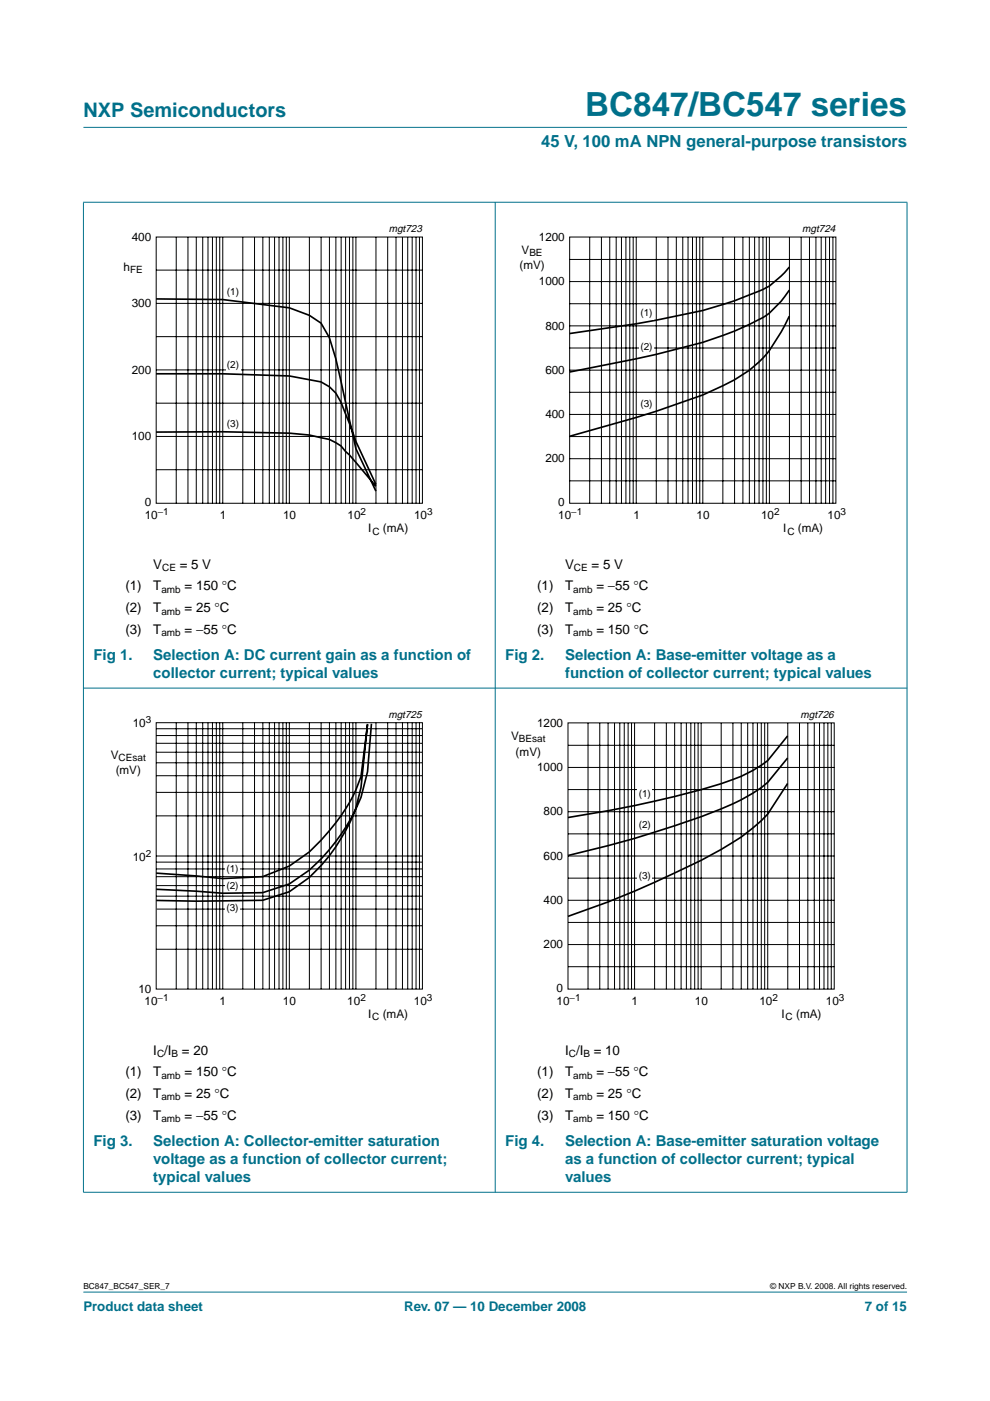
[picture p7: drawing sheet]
<svg xmlns="http://www.w3.org/2000/svg" width="210mm" height="297mm" viewBox="0 0 210 297" stroke-linecap="round" stroke-linejoin="round" font-family="sans-serif">
<g fill="#00708a" stroke="#00708a" stroke-width=".21">
<path d="M17.7 273.9h174.6z"/>
<path d="M17.7 27h174.6z"/>
<path d="M17.7 42.9v209.8z"/>
<path d="M105 42.8v210z"/>
<path d="M192.3 42.9v209.8z"/>
<path d="M17.6 42.9h174.8z"/>
<path d="M17.6 145.9h174.8z"/>
<path d="M17.6 252.8h174.8z"/>
</g>
<g fill="none" stroke="#000" stroke-width=".21">
<path d="M33.1 50.3h56.5v56.4h-56.5zM33.1 57.3h56.5M37.4 50.3v56.4M39.9 50.3v56.4M41.6 50.3v56.4M43 50.3v56.4M44.1 50.3v56.4M45 50.3v56.4M45.9 50.3v56.4M46.6 50.3v56.4M47.2 50.3v56.4M51.5 50.3v56.4"/>
<path d="M54 50.3v56.4M55.7 50.3v56.4M57.1 50.3v56.4M58.2 50.3v56.4M59.2 50.3v56.4M60 50.3v56.4M60.7 50.3v56.4M61.3 50.3v56.4M65.6 50.3v56.4M68.1 50.3v56.4M69.8 50.3v56.4M71.2 50.3v56.4"/>
<path d="M72.3 50.3v56.4M73.3 50.3v56.4M74.1 50.3v56.4M74.8 50.3v56.4M75.5 50.3v56.4M79.7 50.3v56.4M82.2 50.3v56.4M84 50.3v56.4M85.3 50.3v56.4M86.4 50.3v56.4M87.4 50.3v56.4M88.2 50.3v56.4"/>
<path d="M88.9 50.3v56.4M33.1 78.4h56.5M33.1 71.4h56.5M33.1 64.3h56.5M33.1 99.6h56.5M33.1 92.5h56.5M33.1 85.5h56.5"/>
</g>
<g fill="#fff">
<path d="M47.9 60.8h3v2.6h-3z"/>
<path d="M47.9 76.3h3v2.6h-3z"/>
<path d="M47.9 88.6h3v2.6h-3z"/>
</g>
<path d="M167.4 56.6a19 19 0 0 1-5.7 4.8l-.8 .3a86.1 86.1 0 0 1-21.8 6.2l-4.2 .8-14.1 2M33.1 79.2h14.1l14.1 .5 6.8 1.3 1.7 1 1.4 1.4 1.1 1.9 3.2 8.3 4.2 9.1M33.1 63.4l14.1 .1 14.1 1.8 4.3 1.6 2.5 1.6 1.7 3.1 1.4 4.5 4.3 19 4.2 9M167.4 61.5a19.7 19.7 0 0 1-5.7 5.8 68.8 68.8 0 0 1-12.7 5.3l-9.9 2.5-18.3 3.8M167.4 67a39.6 39.6 0 0 1-5.7 8.9 25.6 25.6 0 0 1-8.4 5.9l-4.3 1.9-9.9 3.5-18.3 5.3M33.1 91.6l14.1-.1 14.1 .3 4.3 .4 2.5 .6a7.4 7.4 0 0 1 5.2 2.9l.8 .7 5.6 6.7" fill="none" stroke="#000" stroke-width=".35"/>
<path d="M20.4 47.4h81.8v66.3h-81.8z" fill="none" stroke="#fff" stroke-width=".21"/>
<g fill="none" stroke="#000" stroke-width=".21">
<path d="M120.8 50.3h56.4v56.4h-56.4zM120.8 55h56.4M120.8 59.7h56.4M125 50.3v56.4M127.5 50.3v56.4M129.3 50.3v56.4M130.6 50.3v56.4M131.8 50.3v56.4M132.7 50.3v56.4M133.5 50.3v56.4M134.3 50.3v56.4M134.9 50.3v56.4"/>
<path d="M139.1 50.3v56.4M141.6 50.3v56.4M143.4 50.3v56.4M144.8 50.3v56.4M145.9 50.3v56.4M146.8 50.3v56.4M147.6 50.3v56.4M148.4 50.3v56.4M149 50.3v56.4M153.3 50.3v56.4M155.7 50.3v56.4M157.5 50.3v56.4"/>
<path d="M158.9 50.3v56.4M160 50.3v56.4M160.9 50.3v56.4M161.8 50.3v56.4M162.5 50.3v56.4M163.1 50.3v56.4M167.4 50.3v56.4M169.9 50.3v56.4M171.6 50.3v56.4M173 50.3v56.4M174.1 50.3v56.4M175.1 50.3v56.4"/>
<path d="M175.9 50.3v56.4M176.6 50.3v56.4M120.8 73.8h56.4M120.8 64.4h56.4M120.8 78.5h56.4M120.8 69.1h56.4M120.8 87.9h56.4M120.8 97.3h56.4M120.8 83.2h56.4M120.8 92.6h56.4M120.8 101.9h56.4"/>
</g>
<g fill="#fff">
<path d="M135.6 65.2h3v2.6h-3z"/>
<path d="M135.6 72.4h3v2.6h-3z"/>
<path d="M135.6 84.5h3v2.6h-3z"/>
</g>
<path d="M107.8 47.4h81.9v66.4h-81.9z" fill="none" stroke="#fff" stroke-width=".21"/>
<g fill="none" stroke="#000" stroke-width=".21">
<path d="M33.1 153.2h56.5v56.5h-56.5zM33.1 159.5h56.4M33.1 157.6h56.4M33.1 156h56.4M33.1 154.5h56.4M37.4 153.2v56.5M39.9 153.2v56.5M41.6 153.2v56.5M43 153.2v56.5M44.1 153.2v56.5M45 153.2v56.5M45.9 153.2v56.5"/>
<path d="M46.6 153.2v56.5M47.2 153.2v56.5M51.5 153.2v56.5M54 153.2v56.5M55.7 153.2v56.5M57.1 153.2v56.5M58.2 153.2v56.5M59.2 153.2v56.5M60 153.2v56.5M60.7 153.2v56.5M61.3 153.2v56.5M65.6 153.2v56.5"/>
<path d="M68.1 153.2v56.5M69.8 153.2v56.5M71.2 153.2v56.5M72.3 153.2v56.5M73.3 153.2v56.5M74.1 153.2v56.5M74.8 153.2v56.5M75.5 153.2v56.5M79.7 153.2v56.5M82.2 153.2v56.5M84 153.2v56.5M85.3 153.2v56.5"/>
<path d="M86.4 153.2v56.5M87.4 153.2v56.5M88.2 153.2v56.5M88.9 153.2v56.5M33.1 173h56.4M33.1 168h56.4M33.1 164.5h56.4M33.1 161.7h56.4M33.1 196.3h56.4M33.1 190h56.4M33.1 187.8h56.4M33.1 185.9h56.4"/>
<path d="M33.1 184.2h56.4M33.1 182.8h56.4M33.1 181.5h56.4M33.3 192.7h56.1M33.1 201.3h56.4"/>
</g>
<g fill="#fff">
<path d="M47.8 183.1h3v2.6h-3z"/>
<path d="M47.8 186.6h3v2.6h-3z"/>
<path d="M47.8 191.3h3v2.6h-3z"/>
</g>
<path d="M77.9 153.5l-1.4 13.5a33 33 0 0 1-6.7 14.5l-1.7 2-2.5 2.6-4.3 3-5.6 1.8-14.1 .2-8.5-.2M77.9 153.6l-1.4 11.1a36.8 36.8 0 0 1-8.4 13.5l-2.5 2.4-4.3 3-5.6 2.3-8.5 .4-14.1-1.2M78.8 153.4l-.9 10.2a33.6 33.6 0 0 1-6.7 14.8 33.1 33.1 0 0 1-9.9 9l-5.6 1.9-8.5 .1-14.1-.9" fill="none" stroke="#000" stroke-width=".35"/>
<path d="M20.4 150.3h81.9v66.3h-81.9z" fill="none" stroke="#fff" stroke-width=".21"/>
<g fill="none" stroke="#000" stroke-width=".21">
<path d="M120.4 153.3h56.5v56.4h-56.5zM120.4 158h56.5M124.7 153.3v56.4M127.2 153.3v56.4M128.9 153.3v56.4M130.3 153.3v56.4M131.4 153.3v56.4M132.4 153.3v56.4M133.2 153.3v56.4M133.9 153.3v56.4M134.5 153.3v56.4M138.8 153.3v56.4"/>
<path d="M141.3 153.3v56.4M143 153.3v56.4M144.4 153.3v56.4M145.5 153.3v56.4M146.5 153.3v56.4M147.3 153.3v56.4M148 153.3v56.4M148.7 153.3v56.4M152.9 153.3v56.4M155.4 153.3v56.4M157.2 153.3v56.4M158.5 153.3v56.4"/>
<path d="M159.6 153.3v56.4M160.6 153.3v56.4M161.4 153.3v56.4M162.1 153.3v56.4M162.8 153.3v56.4M167 153.3v56.4M169.5 153.3v56.4M171.3 153.3v56.4M172.6 153.3v56.4M173.8 153.3v56.4M174.7 153.3v56.4M175.5 153.3v56.4"/>
<path d="M176.2 153.3v56.4M120.4 176.8h56.5M120.4 167.4h56.5M120.4 172.1h56.5M120.4 162.7h56.5M120.4 190.9h56.5M120.4 186.2h56.5M120.4 195.6h56.5M120.4 181.5h56.5M120.4 205h56.5M120.4 200.3h56.5"/>
</g>
<g fill="#fff">
<path d="M135.2 167.1h3v2.6h-3z"/>
<path d="M135.2 173.8h3v2.6h-3z"/>
<path d="M135.2 184.6h3v2.5h-3z"/>
</g>
<path d="M167 156l-4.2 5.3a29.2 29.2 0 0 1-9.9 4.9 237.5 237.5 0 0 1-32.5 7.1M167 160.7l-4.2 5.2a33.5 33.5 0 0 1-9.9 5.6 233.7 233.7 0 0 1-32.5 9.9M167 166.1l-4.2 6.5a39.5 39.5 0 0 1-9.9 7.5 211.6 211.6 0 0 1-32.5 14.2" fill="none" stroke="#000" stroke-width=".35"/>
<path d="M107.7 150.3h81.9v66.3h-81.9z" fill="none" stroke="#fff" stroke-width=".21"/>
<text font-size="7.1" fill="#00708a" x="124.1" y="24.7">BC847/BC547 series</text>
<text font-size="4.2" fill="#00708a" x="17.7" y="24.9">NXP Semiconductors</text>
<text font-size="3.5" fill="#00708a" x="114.7" y="31.1">45 V, 100 mA NPN general-purpose transistors</text>
<g font-size="3.2" fill="#00708a">
<text x="19.8" y="139.9">Fig 1.</text>
<text x="32.5" y="139.9">Selection A: DC current gain as a function of</text>
<text x="32.5" y="143.8">collector current; typical values</text>
<text x="107.1" y="139.9">Fig 2.</text>
<text x="119.8" y="139.9">Selection A: Base-emitter voltage as a</text>
<text x="119.8" y="143.8">function of collector current; typical values</text>
<text x="19.8" y="242.9">Fig 3.</text>
<text x="32.5" y="242.9">Selection A: Collector-emitter saturation</text>
<text x="107.1" y="242.9">Fig 4.</text>
<text x="119.8" y="242.9">Selection A: Base-emitter saturation voltage</text>
<text x="32.5" y="246.8">voltage as a function of collector current;</text>
<text x="32.5" y="250.7">typical values</text>
<text x="119.8" y="246.8">as a function of collector current; typical</text>
<text x="119.8" y="250.7">values</text>
</g>
<g font-size="2.8">
<text x="26.6" y="125.2">(1)</text>
<text x="32.5" y="120.6">V</text>
<text x="32.5" y="125.2">T</text>
<text x="38.1" y="120.6">= 5 V</text>
<text x="39.1" y="125.2">= 150 °C</text>
<text x="113.9" y="125.2">(1)</text>
<text x="119.8" y="120.6">V</text>
<text x="119.8" y="125.2">T</text>
<text x="125.4" y="120.6">= 5 V</text>
<text x="126.4" y="125.2">= −55 °C</text>
<text x="26.6" y="129.8">(2)</text>
<text x="32.5" y="129.8">T</text>
<text x="39.1" y="129.8">= 25 °C</text>
<text x="113.9" y="129.8">(2)</text>
<text x="119.8" y="129.8">T</text>
<text x="126.4" y="129.8">= 25 °C</text>
<text x="26.6" y="134.4">(3)</text>
<text x="32.5" y="134.4">T</text>
<text x="39.1" y="134.4">= −55 °C</text>
<text x="113.9" y="134.4">(3)</text>
<text x="119.8" y="134.4">T</text>
<text x="126.4" y="134.4">= 150 °C</text>
<text x="32.5" y="223.6">I /I</text>
<text x="38.6" y="223.6">= 20</text>
<text x="119.8" y="223.6">I /I</text>
<text x="125.9" y="223.6">= 10</text>
<text x="26.6" y="232.8">(2)</text>
<text x="26.6" y="228.2">(1)</text>
<text x="32.5" y="232.8">T</text>
<text x="32.5" y="228.2">T</text>
<text x="39.1" y="228.2">= 150 °C</text>
<text x="39.1" y="232.8">= 25 °C</text>
<text x="113.9" y="228.2">(1)</text>
<text x="113.9" y="232.8">(2)</text>
<text x="119.8" y="228.2">T</text>
<text x="119.8" y="232.8">T</text>
<text x="126.4" y="228.2">= −55 °C</text>
<text x="126.4" y="232.8">= 25 °C</text>
<text x="26.6" y="237.4">(3)</text>
<text x="32.5" y="237.4">T</text>
<text x="39.1" y="237.4">= −55 °C</text>
<text x="113.9" y="237.4">(3)</text>
<text x="119.8" y="237.4">T</text>
<text x="126.4" y="237.4">= 150 °C</text>
</g>
<g font-size="2.8" fill="#00708a">
<text x="17.7" y="278">Product data sheet</text>
<text x="85.7" y="278">Rev. 07 — 10 December 2008</text>
<text x="183.4" y="278">7 of 15</text>
</g>
<g font-size="2.5">
<text x="27.9" y="51.1">400</text>
<text x="110.6" y="53.8">V</text>
<text x="114.3" y="51.1">1200</text>
<text x="26.2" y="57.5">h</text>
<text x="110.1" y="57">(mV)</text>
<text x="27.9" y="65.2">300</text>
<text x="114.3" y="60.5">1000</text>
<text x="115.6" y="69.9">800</text>
<text x="27.9" y="79.2">200</text>
<text x="115.6" y="79.2">600</text>
<text x="115.6" y="88.6">400</text>
<text x="27.9" y="93.3">100</text>
<text x="115.6" y="98">200</text>
<text x="30.7" y="107.4">0</text>
<text x="118.4" y="107.4">0</text>
<text x="30.7" y="110">10</text>
<text x="46.6" y="110">1</text>
<text x="60" y="110">10</text>
<text x="73.7" y="110">10</text>
<text x="78.1" y="112.8">I</text>
<text x="81.2" y="112.8">(mA)</text>
<text x="87.8" y="110">10</text>
<text x="118.4" y="110">10</text>
<text x="134.3" y="110">1</text>
<text x="147.7" y="110">10</text>
<text x="161.4" y="110">10</text>
<text x="166.1" y="112.8">I</text>
<text x="169.2" y="112.8">(mA)</text>
<text x="175.5" y="110">10</text>
<text x="28.2" y="154">10</text>
<text x="113.9" y="154.2">1200</text>
<text x="23.5" y="160.9">V</text>
<text x="108.4" y="156.8">V</text>
<text x="109.3" y="160.3">(mV)</text>
<text x="24.5" y="164.1">(mV)</text>
<text x="113.9" y="163.5">1000</text>
<text x="115.2" y="172.9">800</text>
<text x="28.2" y="182.5">10</text>
<text x="115.2" y="182.3">600</text>
<text x="115.2" y="191.6">400</text>
<text x="115.2" y="201">200</text>
<text x="29.3" y="210.5">10</text>
<text x="30.6" y="213">10</text>
<text x="46.6" y="213">1</text>
<text x="60" y="213">10</text>
<text x="73.6" y="213">10</text>
<text x="78" y="215.9">I</text>
<text x="81.1" y="215.9">(mA)</text>
<text x="87.7" y="213">10</text>
<text x="118" y="213">10</text>
<text x="118" y="210.4">0</text>
<text x="133.9" y="213">1</text>
<text x="147.3" y="213">10</text>
<text x="161" y="213">10</text>
<text x="165.7" y="215.9">I</text>
<text x="168.8" y="215.9">(mA)</text>
<text x="175.1" y="213">10</text>
</g>
<g font-size="2.2">
<text x="82.4" y="49.3">mgt723</text>
<text x="170.1" y="49.3">mgt724</text>
<text x="82.3" y="152.2">mgt725</text>
<text x="169.7" y="152.3">mgt726</text>
</g>
<g font-size="2.1">
<text x="27.6" y="58">FE</text>
<text x="112.2" y="54.3">BE</text>
<text x="48.1" y="62.6">(1)</text>
<text x="135.8" y="67.1">(1)</text>
<text x="135.8" y="74.3">(2)</text>
<text x="48.1" y="78.1">(2)</text>
<text x="135.8" y="86.4">(3)</text>
<text x="48.1" y="90.4">(3)</text>
<text x="33.5" y="109.2">−1</text>
<text x="76.5" y="109.2">2</text>
<text x="79" y="113.3">C</text>
<text x="90.6" y="109.2">3</text>
<text x="121.1" y="109.2">−1</text>
<text x="164.1" y="109.2">2</text>
<text x="167" y="113.3">C</text>
<text x="178.2" y="109.2">3</text>
<text x="34.2" y="125.7">amb</text>
<text x="34.4" y="121.1">CE</text>
<text x="121.5" y="125.7">amb</text>
<text x="121.7" y="121.1">CE</text>
<text x="34.2" y="130.3">amb</text>
<text x="121.5" y="130.3">amb</text>
<text x="34.2" y="134.9">amb</text>
<text x="121.5" y="134.9">amb</text>
<text x="30.9" y="153.3">3</text>
<text x="25.2" y="161.4">CEsat</text>
<text x="110" y="157.3">BEsat</text>
<text x="135.4" y="169">(1)</text>
<text x="135.4" y="175.6">(2)</text>
<text x="30.9" y="181.7">2</text>
<text x="48" y="185">(1)</text>
<text x="48" y="188.5">(2)</text>
<text x="135.4" y="186.4">(3)</text>
<text x="48" y="193.1">(3)</text>
<text x="33.4" y="212.3">−1</text>
<text x="76.4" y="212.3">2</text>
<text x="90.5" y="212.3">3</text>
<text x="120.8" y="212.3">−1</text>
<text x="163.8" y="212.3">2</text>
<text x="177.9" y="212.3">3</text>
<text x="78.9" y="216.3">C</text>
<text x="166.6" y="216.3">C</text>
<text x="33.3" y="224.1">C</text>
<text x="36.4" y="224.1">B</text>
<text x="120.6" y="224.1">C</text>
<text x="123.7" y="224.1">B</text>
<text x="34.2" y="228.7">amb</text>
<text x="34.2" y="233.3">amb</text>
<text x="121.5" y="228.7">amb</text>
<text x="121.5" y="233.3">amb</text>
<text x="34.2" y="237.9">amb</text>
<text x="121.5" y="237.9">amb</text>
</g>
<g font-size="1.8">
<text x="17.7" y="273.4">BC847_BC547_SER_7</text>
<text x="163.3" y="273.4">© NXP B.V. 2008. All rights reserved.</text>
</g>
</svg>
